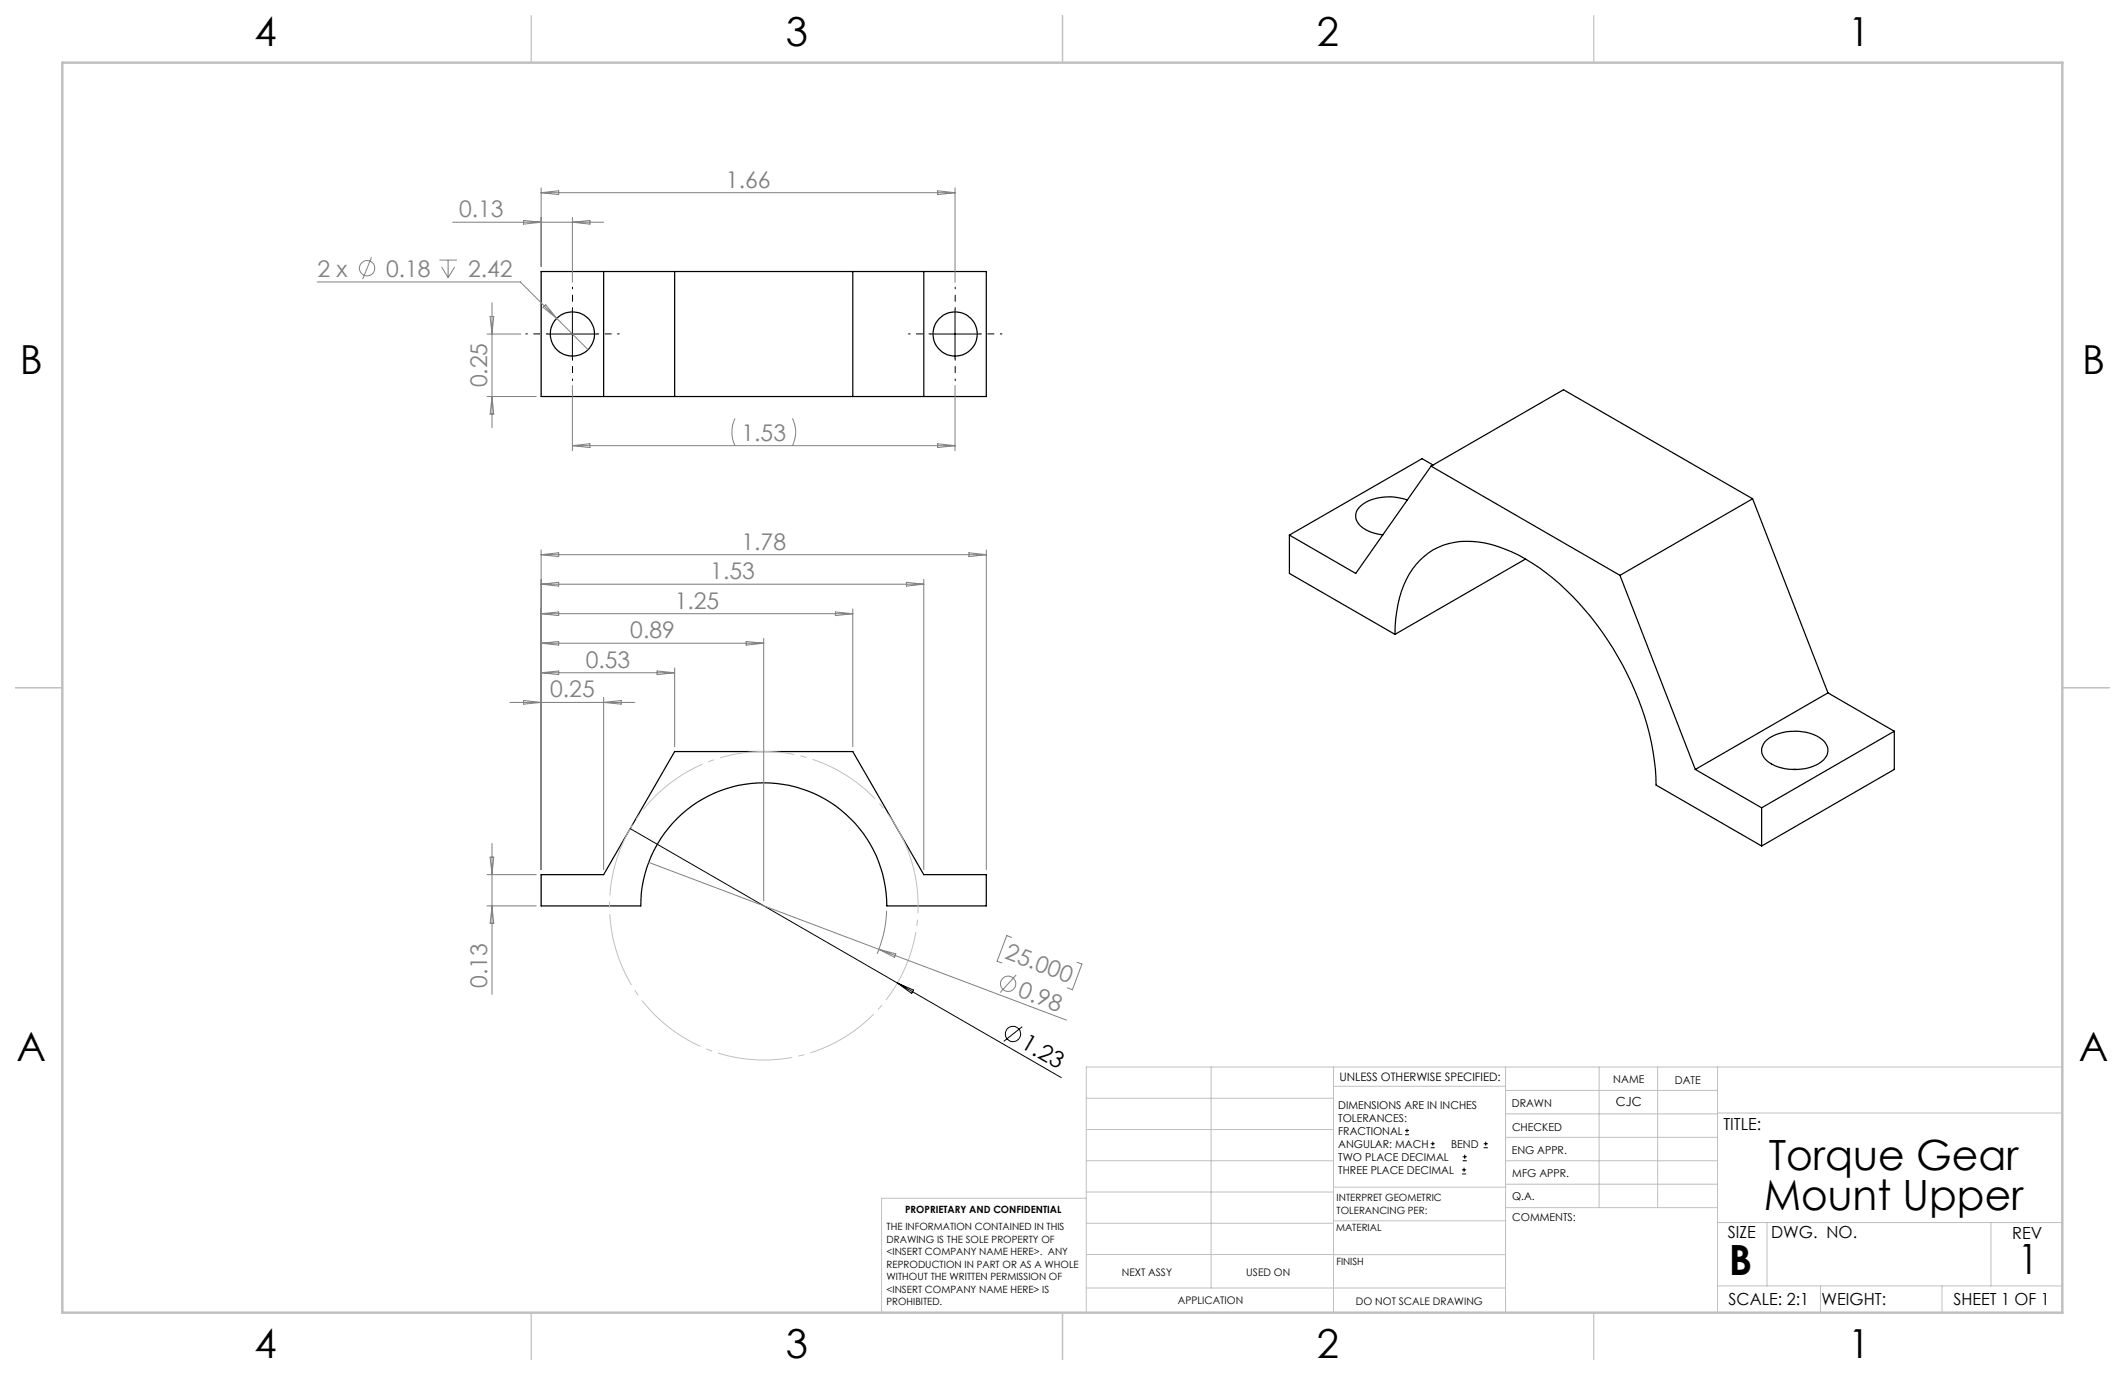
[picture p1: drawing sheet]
<svg xmlns="http://www.w3.org/2000/svg" width="432mm" height="279mm" viewBox="0 0 432 279" stroke-linecap="round" stroke-linejoin="round" font-family="sans-serif">
<g fill="none" stroke="#000" stroke-width=".25">
<path d="M110 55.2h90.4v25.4h-90.4zM122.7 55.2v25.4M137.1 55.2v25.4M173.3 55.2v25.4M187.7 55.2v25.4M290.8 94.7l-15.3 21.8-13.5-7.8M290.8 94.7l38.4 22.2M290.8 94.7l26.9-15.5 38.4 22.2M291.2 94.5l-2.2-1.3-27 15.5M262 108.7v7.8l21.5 12.4M286 101.6a10.2 10.2 0 0 0-9.5 1.2 2.66 2.66 0 0 0 .4 4.4l1.9 1 2.2 .5M310 113.6l-26.5 15.3"/>
<path d="M329.2 116.9l15.3 39.5M356.1 101.4l-26.9 15.5M356.1 101.4l15.3 39.4M283.5 128.9a23.2 23.2 0 0 1 3.5-13.3 13.5 13.5 0 0 1 13.5-5.5 32 32 0 0 1 16.4 8.5 61.1 61.1 0 0 1 19.3 36l.3 4.9 21.5 12.4M344.5 156.4l13.5 7.7M358.6 150.8a9.4 9.4 0 0 1 8.4-2 5.7 5.7 0 0 1 4.3 2.8 2.86 2.86 0 0 1-1.7 3.6 10.4 10.4 0 0 1-10.2-.3 2.67 2.67 0 0 1-.8-4.1zM364.4 156.4h.6M371.4 140.8l-26.9 15.6M371.4 140.8l13.5 7.8M384.9 148.6l-26.9 15.5M384.9 148.6v7.8l-26.9 15.5M110 177.7h12.7l14.4-25h36.2l14.4 25h12.7v6.4h-20.2a25 25 0 0 0-25-25 25 25 0 0 0-25 25h-20.2z"/>
<path d="M358 164.1v7.8"/>
<circle cx="116.3" cy="67.9" r="4.5"/>
<circle cx="194.1" cy="67.9" r="4.5"/>
</g>
<g fill="none" stroke="#808080" stroke-width=".2">
<path d="M110 38.2v16M110 39.2l3.5-.4v.7zM110 39.2h84.1M190.5 38.8l3.6 .4-3.6 .3zM194.1 38.2v19.2M64.5 57.3h41.2l13.8 13.7M75.5 52.3l-1.8 4.4M89.3 52.8h3.6M89.7 54.3l1.4 2.1M91.1 52.8v3.6M92 45.2h30.7M92.4 54.3l-1.3 2.1"/>
<path d="M106.4 44.8l3.6 .4-3.6 .3zM116.3 44.2v13.2M116.3 45.2l3.6-.4v.7zM99 67.9h6.8M99.6 64.3h.7l-.3 3.6zM100 61.5v25.4M110.9 61.9l2.2 2.8-2.8-2.3zM116.3 78.4v13.2M194.1 78.4v13.2M99 80.6h10M100 80.6l.3 3.5h-.7zM116.3 90.6l3.6-.4v.7z"/>
<path d="M116.3 90.6h77.8M149.4 85a6.4 6.4 0 0 0 0 5.6M161 85a6.1 6.1 0 0 1 0 5.6M190.5 90.2l3.6 .4-3.6 .3zM110 111.7v65M110 112.7l3.5-.4v.8zM110 118.7l3.5-.4v.8zM110 118.7h77.7M110 112.7h90.4M184.2 118.3l3.5 .4-3.5 .4zM187.7 117.7v59M196.9 112.3l3.5 .4-3.5 .4z"/>
<path d="M200.4 111.7v65M110 136.7h27.1M110 136.7l3.5-.4v.8zM110 124.7l3.5-.3v.7zM110 130.7l3.5-.3v.7zM110 124.7h63.3M110 130.7h45.2M133.5 136.3l3.6 .4-3.6 .4zM137.1 135.7v16M151.6 130.4l3.6 .3-3.6 .4zM155.2 129.7v53.4M169.8 124.4l3.5 .3-3.5 .4z"/>
<path d="M173.3 123.7v28M103.6 142.7h25.4M106.4 142.3l3.6 .4-3.6 .4zM122.7 141.7v35M122.7 142.7l3.5-.4v.8zM99 177.7h10M99.6 174.2h.7l-.3 3.5zM100 171.4v30.7M131.8 175.2l46.8 17.7M99 184.1h10M100 184.1l.3 3.5h-.7zM178.6 192.9l38.1 14.4"/>
<path d="M178.6 192.9l3.4 .9-.2 .7zM180.2 185.1a24.2 24.2 0 0 1-2 8.7M205.6 190.5l-1-.4-2 5.2 1 .4M206.5 198.1l-3.3 3.6M218.9 195.5l1 .4-2 5.2-1-.4"/>
<circle cx="74.6" cy="54.5" r="1.56"/>
<circle cx="204.9" cy="199.9" r="1.55"/>
</g>
<g fill="none" stroke="#000" stroke-width=".2">
<path d="M111.3 67.9h10M116.3 62.9v10M189.1 67.9h10M194.1 62.9v10M128.1 168.4l87.6 50.6M182.4 199.7l3.2 1.5-.4 .7zM207.7 208.6l-3.7 3M285.5 230.6h.8M285.5 229.7h.8M285.9 229.3v.9M290.7 233.2h.8M290.7 232.4h.8"/>
<path d="M291.1 232v.8M297.1 238.5h.8M297.1 237.7h.8M297.2 235.9h.9M297.2 235.1h.9M297.5 237.3v.8M297.6 234.6v.9M301.5 233.2h.8M301.5 232.4h.8M301.9 232v.8"/>
<circle cx="205.8" cy="210.1" r="1.56"/>
</g>
<path d="M185.2 174.9a31.3 31.3 0 0 0-52.5-12.6 31.3 31.3 0 0 0 14.4 52 31.3 31.3 0 0 0 38.5-37.8l-.4-1.6" fill="none" stroke="#c0c0c0" stroke-width=".2" stroke-dasharray="15.2 1.3 1.3 1.3" stroke-dashoffset="4.4" stroke-linecap="butt"/>
<path d="M111.3 67.9h-4.5M116.3 62.9v-4.5M116.3 72.9v4.4M121.3 67.9h4.5M189.1 67.9h-4.5M194.1 62.9v-4.5M194.1 72.9v4.4M199.1 67.9h4.5" fill="none" stroke="#000" stroke-width=".2" stroke-dasharray="15.2 1.3 1.3 1.3" stroke-dashoffset="14.9"/>
<g fill="none" stroke="#c0c0c0" stroke-width=".2">
<path d="M246.1 216.8v44.9M271 216.8v49.9M305.9 216.8v49.9M324.9 216.8v28.6M336.8 216.8v28.6M349 216.8v49.9M419.1 216.8h-198.4v49.9M220.7 235.9h50.3M220.7 229.5h50.3M220.7 223.2h50.3M271 220.7h34.9M305.9 231.1h43.1"/>
<path d="M305.9 226.3h43.1M305.9 221.6h43.1M305.9 235.9h43.1M349 226.2h70.1M220.7 248.6h50.3M220.7 242.2h50.3M220.7 254.9h50.3M220.7 243.5h-41.6v23.2M271 255h34.9M271 248.1h35M271 241.2h35M305.9 240.6h43.1"/>
<path d="M306 245.4h43M349 248.4h70.1M359.1 248.4v12.9M404.6 248.4v12.9M220.7 261.7h85.2M349 261.3h70.1M369.9 261.3v5.4M394.6 261.3v5.4"/>
</g>
<path d="M108 3.2v9.5M215.9 3.2v9.5M323.8 3.2v9.5M3.1 139.7h9.6M419.1 139.7h9.5M108 266.7v9.6M215.9 266.7v9.6M323.8 266.7v9.6" fill="none" stroke="#c0c0c0" stroke-width=".25"/>
<path d="M12.7 12.7h406.4v254h-406.4z" fill="none" stroke="#c0c0c0" stroke-width=".5"/>
<g font-size="8.5">
<text x="359.4" y="237.7">Torque Gear</text>
<text x="358.4" y="245.8">Mount Upper</text>
<text x="351.3" y="259">B</text>
<text x="410" y="258.9">1</text>
</g>
<g font-size="8.1">
<text x="51.7" y="9.3">4</text>
<text x="159.7" y="9.3">3</text>
<text x="267.6" y="9.3">2</text>
<text x="375.6" y="9.3">1</text>
<text x="4" y="76">B</text>
<text x="423.1" y="76">B</text>
<text x="3.3" y="215.7">A</text>
<text x="422.4" y="215.7">A</text>
<text x="51.7" y="276">4</text>
<text x="159.7" y="276">3</text>
<text x="267.6" y="276">2</text>
<text x="375.6" y="276">1</text>
</g>
<g font-size="4.7" fill="#808080">
<text x="147.5" y="38.1">1.66</text>
<text x="93.3" y="44.1">0.13</text>
<text x="64.5" y="56.2">2 x</text>
<text x="78.5" y="56.2">0.18</text>
<text x="95.1" y="56.2">2.42</text>
<text x="99" y="78.7" transform="rotate(-90 99 78.7)">0.25</text>
<text x="150.7" y="89.5">1.53</text>
<text x="150.7" y="111.7">1.78</text>
<text x="144.3" y="117.7">1.53</text>
<text x="137.1" y="123.7">1.25</text>
<text x="128.1" y="129.7">0.89</text>
<text x="119" y="135.7">0.53</text>
<text x="111.8" y="141.7">0.25</text>
<text x="204" y="194.7" transform="rotate(21 204 194.7)">25.000</text>
<text x="99" y="200.7" transform="rotate(-90 99 200.7)">0.13</text>
<text x="206.6" y="202.4" transform="rotate(21 206.6 202.4)">0.98</text>
</g>
<text font-size="4.7" x="207.2" y="212.9" transform="rotate(30 207.2 212.9)">1.23</text>
<g font-size="3.4">
<text x="350.2" y="229.5">TITLE:</text>
<text x="351.1" y="251.6">SIZE</text>
<text x="359.9" y="251.6">DWG. NO.</text>
<text x="408.9" y="251.7">REV</text>
<text x="351.2" y="265.2">SCALE: 2:1</text>
<text x="370.1" y="265.3">WEIGHT:</text>
<text x="396.9" y="265.2">SHEET 1 OF 1</text>
</g>
<text font-size="2.5" x="328.4" y="224.8">CJC</text>
<text font-size="2.4" x="272.2" y="219.7">UNLESS OTHERWISE SPECIFIED:</text>
<g font-size="2.2">
<text x="327.8" y="220.1">NAME</text>
<text x="340.3" y="220.2">DATE</text>
<text x="271.9" y="225.3">DIMENSIONS ARE IN INCHES</text>
<text x="271.9" y="227.9">TOLERANCES:</text>
<text x="307.2" y="224.9">DRAWN</text>
<text x="271.9" y="230.6">FRACTIONAL</text>
<text x="271.9" y="233.2">ANGULAR: MACH</text>
<text x="294.9" y="233.2">BEND</text>
<text x="307.3" y="229.8">CHECKED</text>
<text x="271.9" y="235.9">TWO PLACE DECIMAL</text>
<text x="271.9" y="238.5">THREE PLACE DECIMAL</text>
<text x="307.2" y="234.5">ENG APPR.</text>
<text x="307.3" y="239.2">MFG APPR.</text>
<text x="307.3" y="243.9">Q.A.</text>
<text x="307.3" y="248.1">COMMENTS:</text>
</g>
<g font-size="2.1">
<text x="227.9" y="259.2">NEXT ASSY</text>
<text x="253.3" y="259.2">USED ON</text>
<text x="239.3" y="265">APPLICATION</text>
<text x="275.5" y="265.1">DO NOT SCALE DRAWING</text>
</g>
<g font-size="2">
<text x="271.6" y="244.1">INTERPRET GEOMETRIC</text>
<text x="180.2" y="250">THE INFORMATION CONTAINED IN THIS</text>
<text x="183.9" y="246.4">PROPRIETARY AND CONFIDENTIAL</text>
<text x="271.5" y="250.2">MATERIAL</text>
<text x="271.6" y="246.6">TOLERANCING PER:</text>
<text x="180.2" y="252.5">DRAWING IS THE SOLE PROPERTY OF</text>
<text x="180.2" y="255.1">&lt;INSERT COMPANY NAME HERE&gt;. ANY</text>
<text x="180.2" y="257.6">REPRODUCTION IN PART OR AS A WHOLE</text>
<text x="271.5" y="257">FINISH</text>
<text x="180.2" y="260.1">WITHOUT THE WRITTEN PERMISSION OF</text>
<text x="180.2" y="262.6">&lt;INSERT COMPANY NAME HERE&gt; IS</text>
<text x="180.2" y="265.2">PROHIBITED.</text>
</g>
</svg>
